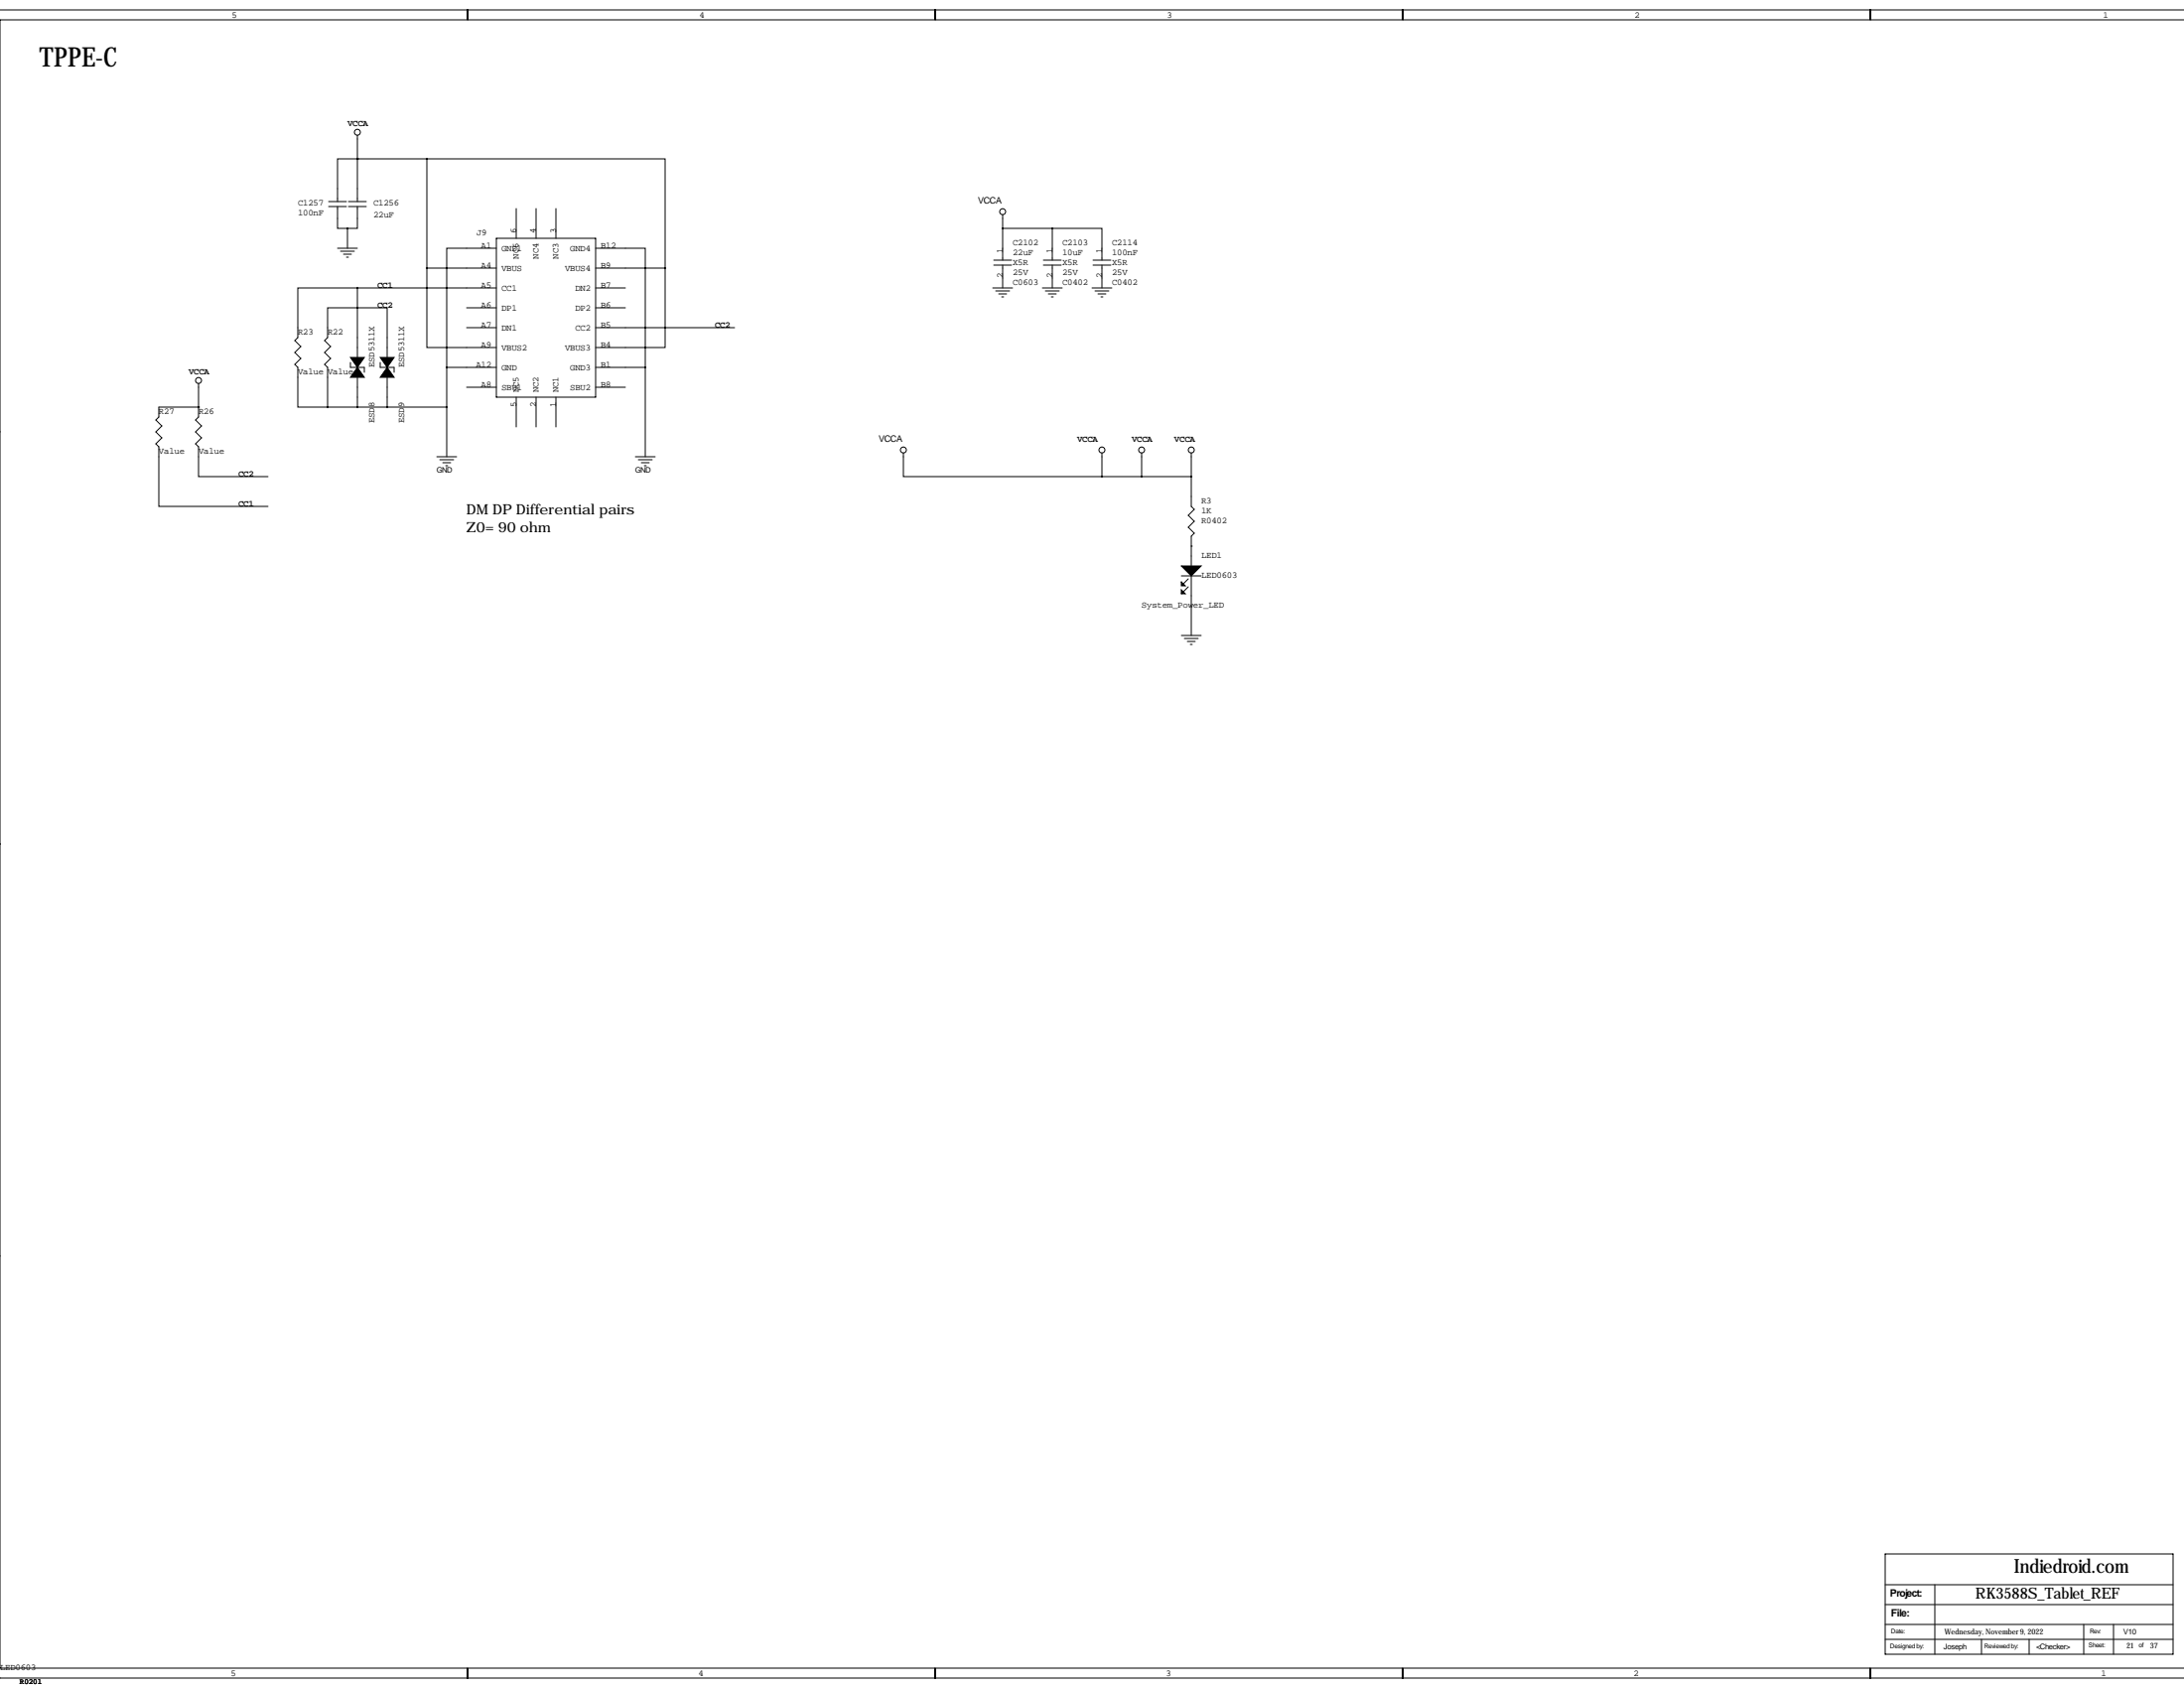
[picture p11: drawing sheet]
<svg xmlns="http://www.w3.org/2000/svg" width="559mm" height="432mm" viewBox="0 0 559 432" stroke-linecap="round" stroke-linejoin="round" font-family="sans-serif">
<g fill="none" stroke="#000" stroke-width=".25">
<path d="M0 2.5h558.8M119.6 2.5v2.6M239.3 2.5v2.6M358.9 2.5v2.6M478.5 2.5v2.6M558.8 5.1h-558.8v421.6h558.8M91.4 34.5v17.1M84.1 51.6h4.5M84.1 52.8h4.5M86.4 52.8v5.6h2.5M88.9 58.4v5.1M89.2 51.6h4.5"/>
<path d="M89.2 52.8h4.5M91.4 52.8v5.6h-2.5M91.4 40.6h.1M91.4 40.6h-5v11M91.4 40.6h17.8M109.2 40.6h61v28M109.2 40.6v28M132.1 53.3v7.7M137.2 53.3v7.7M142.2 53.3v7.7M256.5 54.9v11.6M256.5 58.4h12.7"/>
<path d="M269.2 58.4h12.7v8.1M269.2 58.4v8.1M86.4 63.5h5M87.1 64.3h3.6M87.9 65h2M88.6 65.8h.6M91.4 73.7h-15.2v12.7l-.8 .7 1.6 1.5-1.6 1.6 1.6 1.5-1.6 1.5 .8 .8v10.1h7.6M91.4 73.7h35.6M91.4 73.7v17.7M109.2 68.6v20.3h17.8M109.2 68.6h17.8M119.4 78.7h7.6"/>
<path d="M127 63.5h-12.7v30.5M127 61h25.4v40.6h-25.4zM152.4 63.5h12.7v30.5M152.4 68.6h17.8M152.4 73.7h7.6M152.4 78.7h7.6M170.2 68.6v20.3h-17.8M254 73.7h5.1M254.3 67.8h4.5M254.3 66.5h4.5M254.8 74.4h3.5M255.5 75.2h2.1"/>
<path d="M256.3 75.9h.5M256.5 67.8v5.9M266.7 73.7h5.1M267 67.8h4.5M267 66.5h4.5M267.5 74.4h3.5M268.2 75.2h2.1M269 75.9h.5M269.2 67.8v5.9M279.4 73.7h5.1M279.7 67.8h4.5M279.7 66.5h4.5"/>
<path d="M280.2 74.4h3.5M280.9 75.2h2.1M281.7 75.9h.5M281.9 67.8v5.9M50.8 98v8.7l-.8 .7 1.6 1.6-1.6 1.5 1.6 1.5-1.6 1.5 .8 .8v7.6h17.8M89.7 92.7v1.3h3.5v1.2M91.4 96.5v7.6M97.3 92.7v1.3h3.5v1.2M99.1 91.4v-12.7h-15.3v7.7l-.7 .7 1.5 1.5-1.5 1.6 1.5 1.5-1.5 1.5 .7 .8v10.1M99.1 96.5v7.6M114.3 94h12.7M114.3 94v22.8"/>
<path d="M119.4 83.8h7.6M119.4 99.1h7.6M152.4 83.8h35.6M152.4 94h12.7M152.4 99.1h7.6M165.1 94v22.8M-.1 110.5h.1M50.8 104.1h-10.2v2.6l-.7 .7 1.5 1.6-1.5 1.5 1.5 1.5-1.5 1.5 .7 .8v15.2h28M50.8 104.1h.1M83.8 104.1h30.5M111.8 116.8h5M112.5 117.6h3.6"/>
<path d="M113.3 118.4h2M114 119.1h.6M132.1 101.6v7.6M137.2 101.6v7.6M142.2 101.6v7.6M162.6 116.8h5M163.3 117.6h3.6M164.1 118.4h2M164.8 119.1h.6M231.1 115.8v6.1h50.8M281.9 115.8v6.1M292.1 115.8v6.1"/>
<path d="M304.8 115.8v13.7l.8 .8-1.6 1.5 1.6 1.5-1.6 1.6 1.6 1.5-.8 .8v7.6M281.9 121.9h22.9M304.8 139.7h.1M302.3 147.3h5M304 148.1l-1.2 1.3M304 150.1l-1.2 1.3M304.8 147.3v15.3M302.3 162.6h5M303 163.3h3.6M303.8 164.1h2M304.5 164.8h.6M-.1 215.9h.1"/>
<path d="M-.1 321.3h.1M482.3 397.5h73.7v25.7h-73.7zM482.3 405.4h73.7M482.3 410.5h73.7M482.3 415.5h73.7M482.3 419.4h73.7M495 405.4v17.8M507 419.4v3.8M519.2 419.4v3.8M533.1 415.5v7.7M540.8 415.5v7.7M-.1 429.3h558.9"/>
<path d="M119.6 426.7v2.6M239.3 426.7v2.6M358.9 426.7v2.6M478.5 426.7v2.6"/>
<circle cx="91.4" cy="33.8" r=".76"/>
<circle cx="256.5" cy="54.2" r=".76"/>
<circle cx="50.8" cy="97.3" r=".76"/>
<circle cx="231.1" cy="115.1" r=".76"/>
<circle cx="281.9" cy="115.1" r=".76"/>
<circle cx="292.1" cy="115.1" r=".76"/>
<circle cx="304.8" cy="115.1" r=".76"/>
</g>
<path d="M91.4 94l1.8 2.5h-3.5zM89.7 91.4h3.5l-1.8 2.6zM99.1 94l1.7 2.5h-3.5zM97.3 91.4h3.5l-1.7 2.6zM302.3 144.8h5l-2.5 2.5zM302.3 148.8l1 1.1h-1zM302.3 150.9l1 1h-1z" fill="#000" stroke="#000" stroke-width=".25"/>
<path d="M91.4 73.7a.05 .05 0 0 0 .1 0 .05 .05 0 0 0-.1 0zM269.2 58.4a.05 .05 0 0 0 .1 0 .05 .05 0 0 0-.1 0zM256.5 58.4a.05 .05 0 0 0 .1 0 .05 .05 0 0 0-.1 0zM91.4 40.6a.05 .05 0 0 0 .1 0 .05 .05 0 0 0-.1 0zM281.9 121.9a.05 .05 0 0 0 .1 0 .05 .05 0 0 0-.1 0zM91.4 104.1a.05 .05 0 0 0 .1 0 .05 .05 0 0 0-.1 0zM99 104.1a.05 .05 0 0 0 .1 0 .05 .05 0 0 0-.1 0zM91.4 40.6a.05 .05 0 0 0 .1 0 .05 .05 0 0 0-.1 0z" fill="#000" stroke="#000" stroke-width=".51"/>
<text font-size="6.9" x="10.2" y="17">TPPE-C</text>
<text font-size="4.9" x="515.4" y="402.3">Indiedroid.com</text>
<text font-size="4" x="505.5" y="408.9">RK3588S_Tablet_REF</text>
<g font-size="3.6">
<text x="119.4" y="131.6">DM DP Differential pairs</text>
<text x="119.4" y="136.1">Z0= 90 ohm</text>
</g>
<g font-size="2.6">
<text x="483.6" y="408.4">Project:</text>
<text x="483.9" y="413.5">File:</text>
</g>
<g font-size="2.3">
<text x="59.3" y="4.5">5</text>
<text x="178.9" y="4.5">4</text>
<text x="298.6" y="4.5">3</text>
<text x="418.2" y="4.5">2</text>
<text x="538.1" y="4.5">1</text>
<text x="88.9" y="32.3">VCCA</text>
<text x="76.2" y="52.6">C1257</text>
<text x="95.5" y="52.6">C1256</text>
<text x="250.2" y="52.1">VCCA</text>
<text x="76.2" y="55.1">100nF</text>
<text x="95.5" y="55.6">22uF</text>
<text x="132.1" y="59.7" transform="rotate(-90 132.1 59.7)">6</text>
<text x="137.2" y="59.7" transform="rotate(-90 137.2 59.7)">4</text>
<text x="142.2" y="59.7" transform="rotate(-90 142.2 59.7)">3</text>
<text x="121.9" y="60.2">J9</text>
<text x="123.1" y="63.5">A1</text>
<text x="128.3" y="64.1">GND1</text>
<text x="145.9" y="64.1">GND4</text>
<text x="153.7" y="63.5">B12</text>
<text x="256.5" y="64.8" transform="rotate(-90 256.5 64.8)">1</text>
<text x="259.1" y="62.7">C2102</text>
<text x="259.1" y="65.3">22uF</text>
<text x="269.2" y="64.8" transform="rotate(-90 269.2 64.8)">1</text>
<text x="271.8" y="62.7">C2103</text>
<text x="271.8" y="65.3">10uF</text>
<text x="281.9" y="64.8" transform="rotate(-90 281.9 64.8)">1</text>
<text x="284.5" y="62.7">C2114</text>
<text x="284.5" y="65.3">100nF</text>
<text x="123.1" y="68.6">A4</text>
<text x="128.3" y="69.2">VBUS</text>
<text x="132.7" y="66.2" transform="rotate(-90 132.7 66.2)">NC6</text>
<text x="137.8" y="66.2" transform="rotate(-90 137.8 66.2)">NC4</text>
<text x="142.9" y="66.2" transform="rotate(-90 142.9 66.2)">NC3</text>
<text x="144.5" y="69.2">VBUS4</text>
<text x="153.7" y="68.6">B9</text>
<text x="256.5" y="71.2" transform="rotate(-90 256.5 71.2)">2</text>
<text x="259.1" y="70.4">25V</text>
<text x="259.1" y="67.8">X5R</text>
<text x="269.2" y="71.2" transform="rotate(-90 269.2 71.2)">2</text>
<text x="271.8" y="70.4">25V</text>
<text x="271.8" y="67.8">X5R</text>
<text x="281.9" y="71.2" transform="rotate(-90 281.9 71.2)">2</text>
<text x="284.5" y="67.8">X5R</text>
<text x="284.5" y="70.4">25V</text>
<text x="96.5" y="73.7">CC1</text>
<text x="123.1" y="73.7">A5</text>
<text x="128.3" y="74.3">CC1</text>
<text x="147.2" y="74.3">DN2</text>
<text x="153.7" y="73.7">B7</text>
<text x="259.1" y="72.9">C0603</text>
<text x="271.8" y="72.9">C0402</text>
<text x="284.5" y="72.9">C0402</text>
<text x="96.5" y="78.7">CC2</text>
<text x="123.1" y="78.7">A6</text>
<text x="123.1" y="83.8">A7</text>
<text x="128.3" y="79.4">DP1</text>
<text x="147.2" y="79.4">DP2</text>
<text x="153.7" y="78.7">B6</text>
<text x="153.7" y="83.8">B5</text>
<text x="182.9" y="83.8">CC2</text>
<text x="76.2" y="85.6">R23</text>
<text x="83.8" y="85.6">R22</text>
<text x="123.1" y="88.9">A9</text>
<text x="128.3" y="84.5">DN1</text>
<text x="128.3" y="89.5">VBUS2</text>
<text x="144.5" y="89.5">VBUS3</text>
<text x="147.2" y="84.5">CC2</text>
<text x="153.7" y="88.9">B4</text>
<text x="48.3" y="95.8">VCCA</text>
<text x="76.2" y="95.8">Value</text>
<text x="83.8" y="95.8">Value</text>
<text x="95.8" y="94" transform="rotate(-90 95.8 94)">ESD5311X</text>
<text x="103.4" y="94" transform="rotate(-90 103.4 94)">ESD5311X</text>
<text x="121.8" y="94">A12</text>
<text x="128.3" y="94.6">GND</text>
<text x="145.9" y="94.6">GND3</text>
<text x="153.7" y="94">B1</text>
<text x="123.1" y="99.1">A8</text>
<text x="128.3" y="99.7">SBU1</text>
<text x="132.7" y="100.3" transform="rotate(-90 132.7 100.3)">NC5</text>
<text x="137.8" y="100.3" transform="rotate(-90 137.8 100.3)">NC2</text>
<text x="142.9" y="100.3" transform="rotate(-90 142.9 100.3)">NC1</text>
<text x="145.9" y="99.7">SBU2</text>
<text x="153.7" y="99.1">B8</text>
<text x="40.6" y="105.9">R27</text>
<text x="50.8" y="105.9">R26</text>
<text x="132.1" y="104.2" transform="rotate(-90 132.1 104.2)">5</text>
<text x="137.2" y="104.2" transform="rotate(-90 137.2 104.2)">2</text>
<text x="142.2" y="104.2" transform="rotate(-90 142.2 104.2)">1</text>
<text x="95.8" y="108.2" transform="rotate(-90 95.8 108.2)">ESD8</text>
<text x="103.4" y="108.2" transform="rotate(-90 103.4 108.2)">ESD9</text>
<text x="224.8" y="113">VCCA</text>
<text x="275.6" y="113">VCCA</text>
<text x="289.6" y="113">VCCA</text>
<text x="300.5" y="113">VCCA</text>
<text x="40.6" y="116.1">Value</text>
<text x="50.8" y="116.1">Value</text>
<text x="61" y="121.9">CC2</text>
<text x="61" y="129.5">CC1</text>
<text x="307.3" y="128.8">R3</text>
<text x="307.3" y="131.3">1K</text>
<text x="307.3" y="133.9">R0402</text>
<text x="307.3" y="142.8">LED1</text>
<text x="307.3" y="147.9">LED0603</text>
<text x="292.1" y="155.5">System_Power_LED</text>
<text x="0" y="427.3">LED0603</text>
<text x="59" y="428.6">5</text>
<text x="178.7" y="428.6">4</text>
<text x="298.3" y="428.6">3</text>
<text x="417.9" y="428.6">2</text>
<text x="537.6" y="428.6">1</text>
</g>
<g font-size="2">
<text x="111.8" y="120.9">GND</text>
<text x="162.6" y="120.9">GND</text>
<text x="497.6" y="418.1">Wednesday, November 9, 2022</text>
<text x="543.3" y="418.1">V10</text>
<text x="497.3" y="421.9">Joseph</text>
<text x="521" y="421.9">&lt;Checker&gt;</text>
<text x="544.1" y="421.6">21</text>
<text x="550.2" y="421.6">37</text>
<text x="5.1" y="430.8">R0201</text>
</g>
<g font-size="1.6">
<text x="483.9" y="417.8">Date:</text>
<text x="534.7" y="417.8">Rev:</text>
<text x="483.6" y="421.6">Designed by:</text>
<text x="507.7" y="421.6">Reviewed by:</text>
<text x="534.4" y="421.4">Sheet:</text>
<text x="547.2" y="421.4">of</text>
</g>
</svg>
